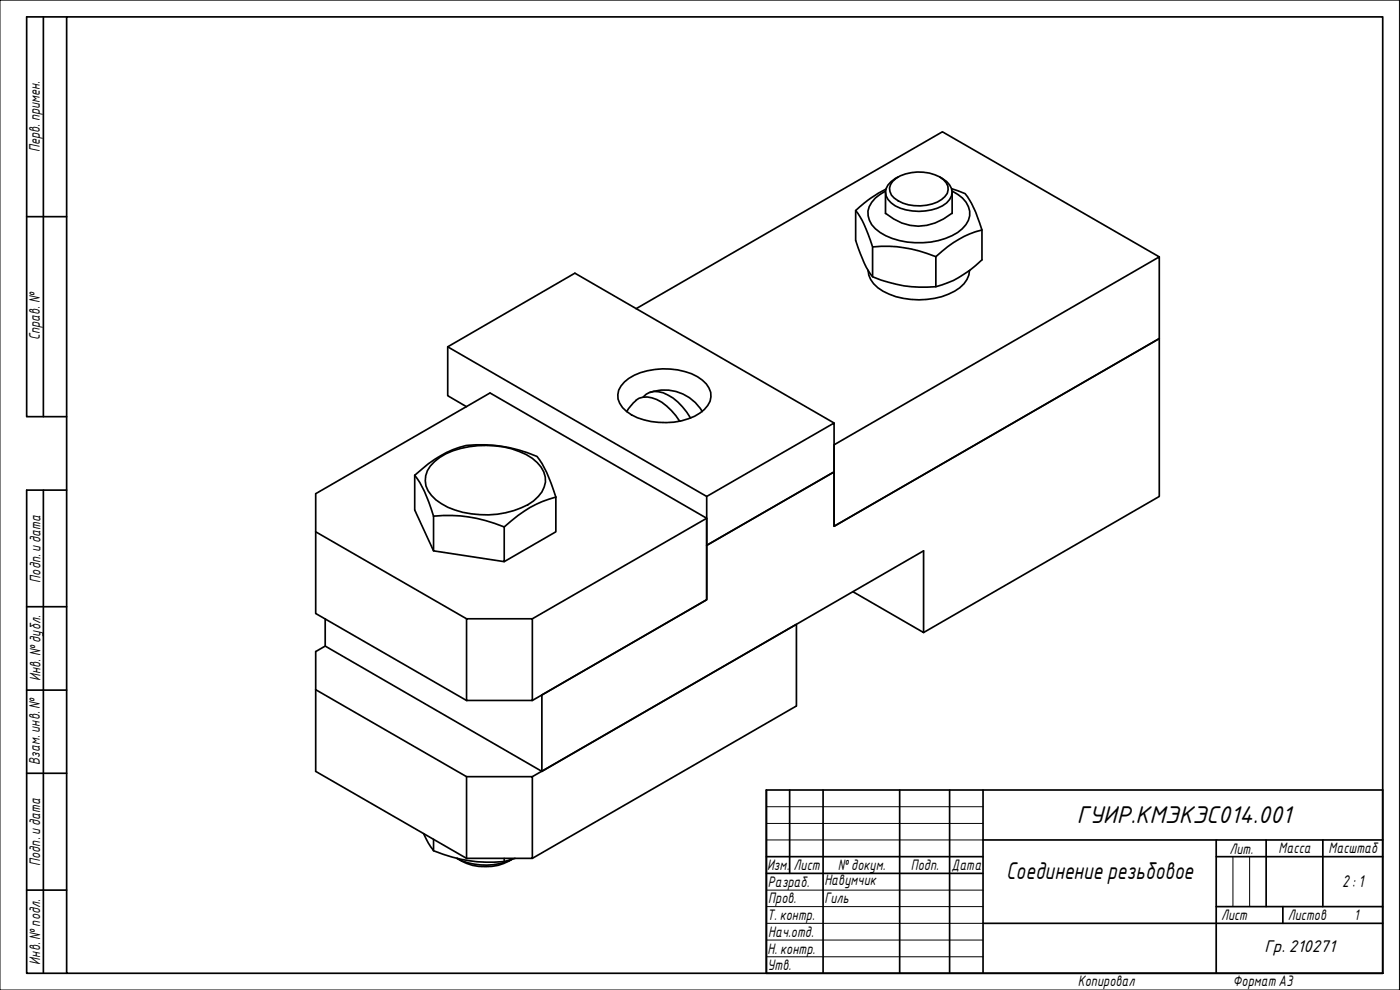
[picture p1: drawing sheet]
<svg xmlns="http://www.w3.org/2000/svg" width="420mm" height="297mm" viewBox="0 0 420 297" stroke-linecap="round" stroke-linejoin="round" font-family="sans-serif">
<g fill="none" stroke="#000" stroke-width=".51">
<path d="M265.7 57.3a9.1 9.1 0 0 0-5.2 6.1 7 7 0 0 0 3.7 6.4 23.5 23.5 0 0 0 23.2 0 7.2 7.2 0 0 0 3.6-6.4 8.2 8.2 0 0 0-5.2-6.1M265.7 57.6v6.5M265.9 56.8l-2.2 1.1-3.2 2.2-3.7 3.1a32.9 32.9 0 0 1 5.1 10.9 39.4 39.4 0 0 1 19 2.9M267.9 54.4a12.1 12.1 0 0 1 11-2.5 7.2 7.2 0 0 1 5.6 4 3.6 3.6 0 0 1-1.9 4 13 13 0 0 1-14.2-.5 3.4 3.4 0 0 1-.5-5zM269.6 53.1a5.1 5.1 0 0 0-3.7 5.7 8.8 8.8 0 0 0 7.9 4.5 14.2 14.2 0 0 0 10.3-2.4 3.9 3.9 0 0 0 0-6.4l-2.1-1.4M285.6 56.6l4 1.5a32.9 32.9 0 0 1 5.1 10.9 30.9 30.9 0 0 0-13.8 8M285.8 57.6v6.5M256.8 63.2v8.9a32.9 32.9 0 0 0 5.1 10.9 38.2 38.2 0 0 0 19 3 30.3 30.3 0 0 0 13.8-8v-9M261.9 74.1v8.9M280.9 77v9M347.9 77.1v24.5l-97.6 56.3v-24.4l97.6-56.4-65.1-37.6-91.9 53.1M260.5 81.1a7.4 7.4 0 0 0 4.5 6.3 23.1 23.1 0 0 0 23-1.1 6.9 6.9 0 0 0 3-5.2"/>
<path d="M134.4 104.1l77.7 44.9 38.2-22.1v14.7l-38.2 22v-14.6M187.4 114.6a19.9 19.9 0 0 1 16-3.6 12.6 12.6 0 0 1 9.4 5.4 5.1 5.1 0 0 1-1.4 6.5 19.3 19.3 0 0 1-16 3.6 12.6 12.6 0 0 1-9.4-5.5 5.1 5.1 0 0 1 1.4-6.4zM193 119.1a5.6 5.6 0 0 1 7.5-.6 16.9 16.9 0 0 1 6.8 7M195.1 117.8a13.2 13.2 0 0 1 15.7 5.7M130.4 138.5a22.3 22.3 0 0 1 15.6-4.8 22.6 22.6 0 0 1 15.2 5.1 6.7 6.7 0 0 1 .3 10.2 21.6 21.6 0 0 1-14.9 5.5 24.9 24.9 0 0 1-15.8-4.5 7 7 0 0 1-.4-11.5zM140 122l-5.6-3.3v-14.6l38.1-22.1 77.8 44.9M190.8 120.1a6.6 6.6 0 0 1 7.8 .6 20.1 20.1 0 0 1 5.4 5.7M190.8 120.2l-1.7 1.8-1 1.5M203.9 126.2l.2 .2M94.7 159.6l45.3 26.1M124.5 142.6a34.3 34.3 0 0 1 15.5-8.9 42.4 42.4 0 0 1 21.2 3.3 35.7 35.7 0 0 1 5.6 12.1M124.5 142.6a35.3 35.3 0 0 1 5.6 12.3"/>
<path d="M124.5 142.6v10.4l5.6 12.3M130.1 154.9a43.3 43.3 0 0 1 21.2 3.2M130.1 154.9v10.4l21.2 3.2v-10.4M166.8 149.1a34.3 34.3 0 0 0-15.5 9M166.8 149.1v10.5l-15.5 8.9M212.1 155.5l-52.3 30.2M256 177.5l21.2 12.3v-24.5l-114.6 66.1-65-37.5v-8.2M97.6 193.9l-2.9 1.6v35.9l45.3 26.1M140 185.7h19.8v24.5h-19.8zM277.2 189.8l70.7-40.8v-47.4l-97.6 56.3v-16.3l-38.2 22v16.3l-49.5 28.6v22.9M94.7 206.9l45.3 26.1M140 210.2l-45.3-26.1v-36l52.4-30.2 65 37.6v24.4l-52.3 30.3"/>
<path d="M140 233h19.8v24.5h-19.8M140 233v24.5M159.8 233l79.2-45.7v24.5l-79.2 45.7M127.1 250.1l1.4 2.8 1.6 2.4a43.3 43.3 0 0 0 21.2 3.2l3.3-1M130.1 251.8v3.5M151.3 257.5v1M153.4 257.9a18.9 18.9 0 0 1-16.2-.4 15.8 15.8 0 0 0 16.3 .4"/>
</g>
<g fill="none" stroke="#000" stroke-width=".51">
<path d="M230 237h185v55h-185zM237 237v25.1M247 237v55M270 237v55M285 237v55M295 237v55M230 257h65M295 252h120M365 257h50M365 252v40M380 252v20M397 252v20"/>
<path d="M230 262.1h65M295 277h120M365 272h50M385 272v5"/>
</g>
<path d="M230 242h65M230 247.1h65M230 252h65M370 257v15M375 257v15M230 267.1h65M230 272h65M230 277h65M230 282.1h65M230 287.1h65" fill="none" stroke="#000" stroke-width=".3"/>
<path d="M0 0h420v297h-420z" fill="none" stroke="#000" stroke-width=".3"/>
<path d="M20 5.1h395v286.9h-395z" fill="none" stroke="#000" stroke-width=".51"/>
<path d="M13 5.1v119.9M20 5.1h-12v119.9h12M8 65h12M265.7 64a14.8 14.8 0 0 0 20 0M13 147.1v144.9M20 147.1h-12v144.9h12M8 182h12M8 207.1h12M8 232h12M8 267.1h12" fill="none" stroke="#000" stroke-width=".51"/>
<g font-size="7">
<text x="323.2" y="247">ГУИР.КМЭКЭС014.001</text>
<text x="301.9" y="263.8">Соединение резьбовое</text>
</g>
<g font-size="4.9">
<text x="402.8" y="266.2">2: 1</text>
<text x="379.5" y="285.7">Гр. 210271</text>
</g>
<g font-size="4.4">
<text x="11.9" y="45.6" transform="rotate(-90 11.9 45.6)">Перв. примен.</text>
<text x="12" y="102.2" transform="rotate(-90 12 102.2)">Справ. №</text>
<text x="12.2" y="174.8" transform="rotate(-90 12.2 174.8)">Подп. идата</text>
<text x="12.2" y="204.3" transform="rotate(-90 12.2 204.3)">Инв. №дубл.</text>
<text x="12" y="229.5" transform="rotate(-90 12 229.5)">Взам. инв. №</text>
<text x="369" y="256.1">Лит.</text>
<text x="383.7" y="256.1">Масса</text>
<text x="398.7" y="256.1">Масштаб</text>
<text x="12.1" y="259.8" transform="rotate(-90 12.1 259.8)">Подп. идата</text>
<text x="230.2" y="261.1">Изм.</text>
<text x="238.2" y="261.1">Лист</text>
<text x="251.5" y="261">№докум.</text>
<text x="273.4" y="261.2">Подп.</text>
<text x="285.6" y="261.2">Дата</text>
<text x="230.4" y="266.1">Разраб.</text>
<text x="247.4" y="265.7">Навумчик</text>
<text x="230.6" y="271.1">Пров.</text>
<text x="247.4" y="271.1">Гиль</text>
<text x="230.3" y="276.1">Т. контр.</text>
<text x="230.5" y="281.1">Нач.отд.</text>
<text x="366.5" y="276.1">Лист</text>
<text x="386.5" y="276.1">Листов</text>
<text x="406.4" y="276">1</text>
<text x="230.4" y="286.1">Н. контр.</text>
<text x="12.1" y="289.4" transform="rotate(-90 12.1 289.4)">Инв. №подл.</text>
<text x="230.3" y="291.1">Утв.</text>
<text x="323.5" y="295.8">Копировал</text>
<text x="370" y="295.7">Формат A3</text>
</g>
</svg>
